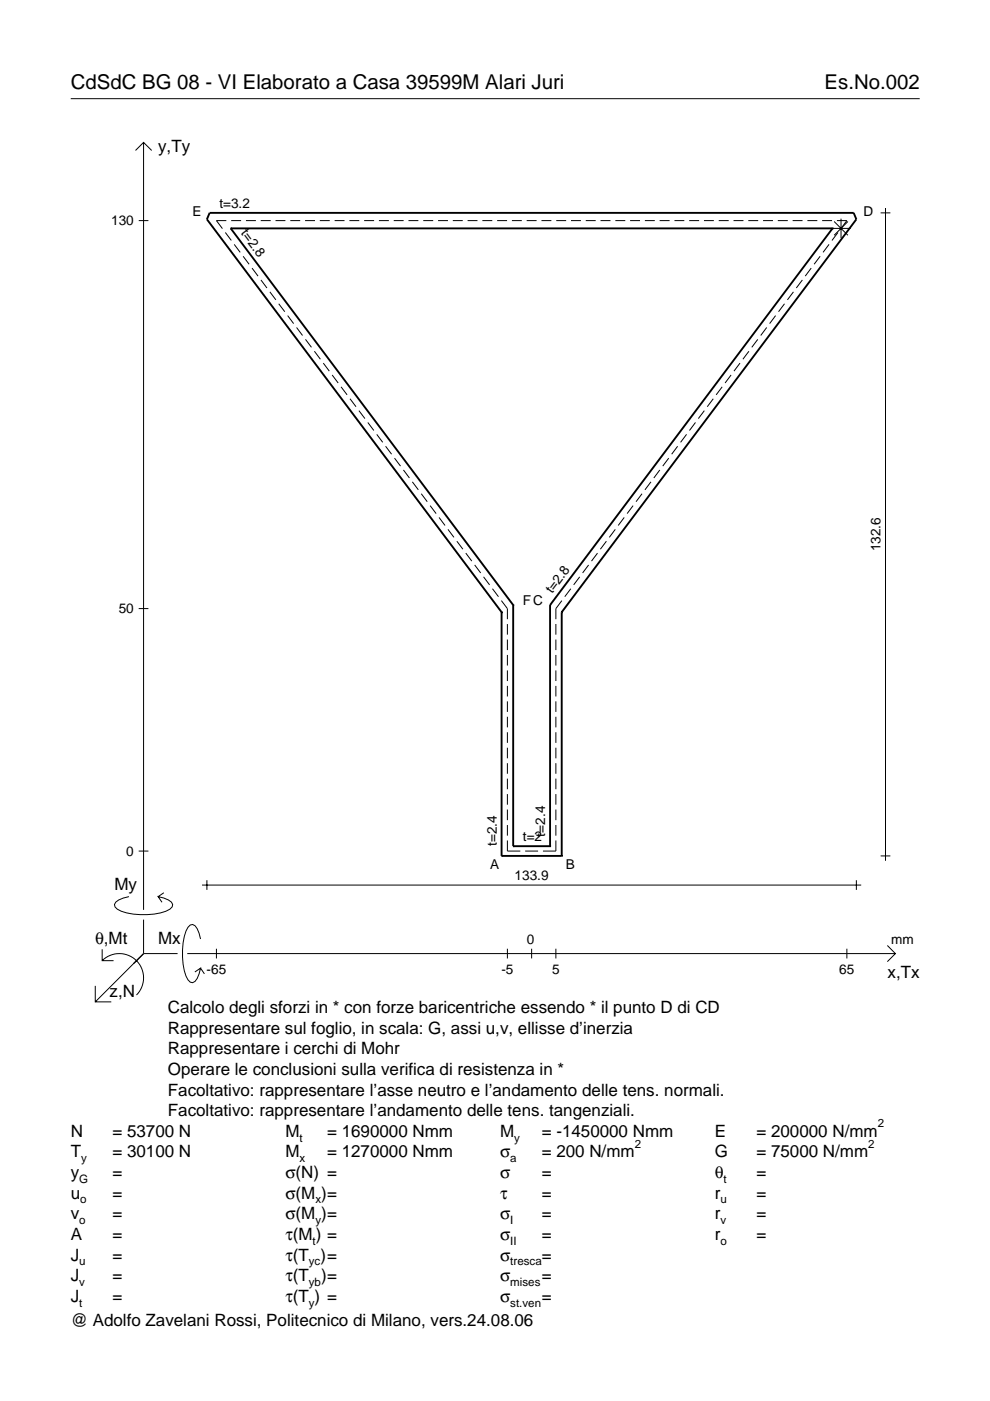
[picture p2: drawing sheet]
<svg xmlns="http://www.w3.org/2000/svg" width="210mm" height="297mm" viewBox="0 0 210 297" stroke-linecap="round" stroke-linejoin="round" font-family="sans-serif">
<g fill="none" stroke="#000" stroke-width=".21">
<path d="M15 20.9h180M28.7 31.9l1.7-1.7 1.8 1.7M30.4 30.2v162.7M29.4 46.8h2.1M47.8 49.3l1.2 1.7M48 46.8h-2.1l1.3 1.7M49 46.8h2.1M49.7 51.8l1.2 1.7M51.5 54.3l1.3 1.7M52.1 46.8h2.2M53.4 56.8l1.3 1.7M55.3 46.8h2.1"/>
<path d="M55.3 59.4l1.3 1.7M58.4 46.8h2.1M61.5 46.8h2.1M64.7 46.8h2.1M67.8 46.8h2.1M70.9 46.8h2.1M74.1 46.8h2.1M77.2 46.8h2.1M80.3 46.8h2.1M83.5 46.8h2.1M86.6 46.8h2.1M89.7 46.8h2.1"/>
<path d="M92.9 46.8h2.1M96 46.8h2.1M99.1 46.8h2.1M102.3 46.8h2.1M105.4 46.8h2.1M108.5 46.8h2.1M111.7 46.8h2.1M114.8 46.8h2.1M117.9 46.8h2.1M121.1 46.8h2.1M124.2 46.8h2.1M127.3 46.8h2.1"/>
<path d="M130.5 46.8h2.1M133.6 46.8h2.1M136.7 46.8h2.1M139.9 46.8h2.1M143 46.8h2.1M146.1 46.8h2.1M149.3 46.8h2.1M152.4 46.8h2.1M155.5 46.8h2.1M158.7 46.8h2.1M161.8 46.8h2.1M164.9 46.8h2.1"/>
<path d="M168.1 46.8h2.1M170.1 59.4l-1.3 1.7M171.2 46.8h2.1M172 56.8l-1.3 1.7M173.9 54.3l-1.3 1.7M174.3 46.8h2.1M175.8 51.8l-1.3 1.7M176.3 48.4h4.1M176.9 47l2.9 2.9M177.4 46.8h2.2l-1.3 1.7M177.7 49.3l-1.3 1.7M178.3 46.4v4.1"/>
<path d="M179.8 47l-2.9 2.9M186.7 45.1h2.1M187.7 44.1v138.4M57.2 61.9l1.3 1.7M59.1 64.4l1.3 1.7M61 66.9l1.3 1.7M62.9 69.4l1.2 1.7M64.8 72l1.2 1.6M66.7 74.5l1.2 1.7M68.5 77l1.3 1.7M70.4 79.5l1.3 1.7M155 79.5l-1.3 1.7"/>
<path d="M156.9 77l-1.3 1.7M158.8 74.5l-1.3 1.7M160.7 72l-1.3 1.6M162.6 69.4l-1.3 1.7M164.4 66.9l-1.2 1.7M166.3 64.4l-1.2 1.7M168.2 61.9l-1.2 1.7M72.3 82l1.3 1.7M74.2 84.5l1.3 1.7M76.1 87.1l1.3 1.7M78 89.6l1.3 1.7M79.9 92.1l1.2 1.7"/>
<path d="M81.8 94.6l1.2 1.7M83.6 97.1l1.3 1.7M85.5 99.6l1.3 1.7M139.9 99.6l-1.3 1.7M141.8 97.1l-1.3 1.7M143.7 94.6l-1.3 1.7M145.6 92.1l-1.3 1.7M147.5 89.6l-1.3 1.7M149.3 87.1l-1.2 1.7M151.2 84.5l-1.2 1.7M153.1 82l-1.3 1.7M87.4 102.2l1.3 1.7"/>
<path d="M89.3 104.7l1.3 1.7M91.2 107.2l1.3 1.7M93.1 109.7l1.3 1.7M95 112.2l1.2 1.7M96.9 114.8l1.2 1.6M98.8 117.3l1.2 1.7M100.6 119.8l1.3 1.7M124.8 119.8l-1.3 1.7M126.7 117.3l-1.3 1.7M128.6 114.8l-1.3 1.6M130.5 112.2l-1.3 1.7M132.3 109.7l-1.2 1.7"/>
<path d="M134.2 107.2l-1.2 1.7M136.1 104.7l-1.2 1.7M138 102.2l-1.3 1.7M29.4 129h2.1M102.5 122.3l1.3 1.7M104.4 124.8l1.3 1.7M106.3 127.3l1.3 1.7v2.3M107.6 132.3v2.3M107.6 135.6v2.2M107.6 138.9v2.2M117.9 132.3v2.3M117.9 135.6v2.2"/>
<path d="M117.9 138.9v2.2M119.1 127.3l-1.2 1.7v2.3M121 124.8l-1.3 1.7M122.9 122.3l-1.3 1.7M107.6 142.1v2.3M107.6 145.4v2.3M107.6 148.7v2.2M107.6 152v2.2M107.6 155.3v2.2M107.6 158.5v2.3M117.9 142.1v2.3M117.9 145.4v2.3"/>
<path d="M117.9 148.7v2.2M117.9 152v2.2M117.9 155.3v2.2M117.9 158.5v2.3M107.6 178.2v2.2h2.7M107.6 161.8v2.3M107.6 165.1v2.2M107.6 168.4v2.2M107.6 171.6v2.3M107.6 174.9v2.3M117.9 178.2v2.2h-2.8M117.9 161.8v2.3"/>
<path d="M117.9 165.1v2.2M117.9 168.4v2.2M117.9 171.6v2.3M117.9 174.9v2.3M27.3 190.1a3.6 3.6 0 0 0-3 1.7l.1 .5a5.7 5.7 0 0 0 3.8 1.5 13.3 13.3 0 0 0 7.8-1l.5-.5 .1-.5a3.6 3.6 0 0 0-3.1-1.7l.8 1.2M29.4 180.4h2.1M30.4 195v7.2M34.7 189.3l-1.2 .8M42.5 199.1a3.6 3.6 0 0 0-1.7-3.1l-.5 .1a5.7 5.7 0 0 0-1.5 3.8 13.3 13.3 0 0 0 1 7.8l.5 .5 .5 .2a3.6 3.6 0 0 0 1.7-3.1l-1.2 .8M42.8 187.7h139.8M43.9 186.6v2.1M111.3 180.4h2.8"/>
<path d="M181.6 186.6v2.1M186.7 181.5h2.1M20.2 209v3.4h3.4M21.7 203.7a5.1 5.1 0 0 1 7.2 0 5.1 5.1 0 0 1 0 7.3M21.7 201.3v2.4h2.4M30.4 202.2l-10.2 10.2M30.4 202.2l-2 2M30.4 202.2h7.2M39.7 202.2h150.1M42.5 205.3l.8 1.2M45.9 201.2v2M107.6 201.2v2"/>
<path d="M112.7 201.2v2M117.9 201.2v2M179.6 201.2v2M188.1 200.5l1.7 1.7-1.7 1.7"/>
</g>
<g fill="none" stroke="#000" stroke-width=".4">
<path d="M48.9 48.4h.1M48.9 48.4h127.6M48.9 48.4l59.9 79.9M176.5 48.4h.1M176.5 48.4l-59.9 79.9M106.3 129.8h.1M106.3 129.8l-62.4-83.3 .5-1.4h136.6l.6 1.4-62.5 83.3M106.3 129.8v51.7M108.8 128.3h.1M108.8 128.3v51.1M116.6 128.3h.1M116.6 128.3v51.1"/>
<path d="M119.1 129.8h.1M119.1 129.8v51.7M108.8 179.4h.1M108.8 179.4h7.8M116.6 179.4h.1M106.3 181.5h.1M106.3 181.5h12.8M119.1 181.5h.1"/>
</g>
<g font-size="4.3">
<text x="15" y="18.9">CdSdC BG 08 - VI Elaborato a Casa 39599M Alari Juri</text>
<text x="174.8" y="18.9">Es.No.002</text>
</g>
<g font-size="3.6">
<text x="33.5" y="32.3">y,Ty</text>
<text x="24.3" y="188.8">My</text>
<text x="20.1" y="200.1">θ,Mt</text>
<text x="33.5" y="200.1">Mx</text>
<text x="188.2" y="207.3">x,Tx</text>
<text x="23.2" y="211.4">z,N</text>
<text x="35.6" y="214.8">Calcolo degli sforzi in * con forze baricentriche essendo * il punto D di CD</text>
<text x="35.6" y="219.2">Rappresentare sul foglio, in scala: G, assi u,v, ellisse d’inerzia</text>
<text x="35.6" y="223.5">Rappresentare i cerchi di Mohr</text>
<text x="35.6" y="227.9">Operare le conclusioni sulla verifica di resistenza in *</text>
<text x="35.6" y="232.3">Facoltativo: rappresentare l’asse neutro e l’andamento delle tens. normali.</text>
<text x="35.6" y="236.7">Facoltativo: rappresentare l’andamento delle tens. tangenziali.</text>
<text x="15" y="241">N</text>
<text x="15" y="245.4">T</text>
<text x="23.8" y="245.4">= 30100 N</text>
<text x="23.8" y="241">= 53700 N</text>
<text x="60.5" y="241">M</text>
<text x="60.5" y="245.4">M</text>
<text x="69.3" y="241">= 1690000 Nmm</text>
<text x="69.3" y="245.4">= 1270000 Nmm</text>
<text x="106" y="245.4">σ</text>
<text x="106" y="241">M</text>
<text x="114.9" y="241">= -1450000 Nmm</text>
<text x="114.9" y="245.4">= 200 N/mm</text>
<text x="151.5" y="241">E</text>
<text x="151.5" y="245.4">G</text>
<text x="160.4" y="241">= 200000 N/mm</text>
<text x="160.4" y="245.4">= 75000 N/mm</text>
<text x="15" y="249.8">y</text>
<text x="23.8" y="249.8">=</text>
<text x="60.5" y="249.8">σ(N) =</text>
<text x="106" y="249.8">σ</text>
<text x="114.9" y="249.8">=</text>
<text x="151.5" y="249.8">θ</text>
<text x="160.4" y="249.8">=</text>
<text x="15" y="254.2">u</text>
<text x="23.8" y="254.2">=</text>
<text x="60.5" y="254.2">σ(M )=</text>
<text x="106" y="254.2">τ</text>
<text x="114.9" y="254.2">=</text>
<text x="151.5" y="254.2">r</text>
<text x="160.4" y="254.2">=</text>
<text x="15" y="258.5">v</text>
<text x="15" y="262.9">A</text>
<text x="23.8" y="262.9">=</text>
<text x="23.8" y="258.5">=</text>
<text x="60.5" y="258.5">σ(M )=</text>
<text x="60.5" y="262.9">τ(M ) =</text>
<text x="106" y="262.9">σ</text>
<text x="106" y="258.5">σ</text>
<text x="114.9" y="258.5">=</text>
<text x="114.9" y="262.9">=</text>
<text x="151.5" y="258.5">r</text>
<text x="151.5" y="262.9">r</text>
<text x="160.4" y="258.5">=</text>
<text x="160.4" y="262.9">=</text>
<text x="15" y="267.3">J</text>
<text x="23.8" y="267.3">=</text>
<text x="60.5" y="267.3">τ(T )=</text>
<text x="106" y="267.3">σ</text>
<text x="114.9" y="267.3">=</text>
<text x="15" y="271.7">J</text>
<text x="23.8" y="271.7">=</text>
<text x="60.5" y="271.7">τ(T</text>
<text x="68.1" y="271.7">)=</text>
<text x="106" y="271.7">σ</text>
<text x="114.9" y="271.7">=</text>
<text x="15" y="281.2">@ Adolfo Zavelani Rossi, Politecnico di Milano, vers.24.08.06</text>
<text x="15" y="276">J</text>
<text x="23.8" y="276">=</text>
<text x="60.5" y="276">τ(T ) =</text>
<text x="106" y="276">σ</text>
<text x="114.9" y="276">=</text>
</g>
<g font-size="2.9">
<text x="23.6" y="47.8">130</text>
<text x="40.8" y="45.9">E</text>
<text x="46.5" y="44.1">t=3.2</text>
<text x="183.1" y="45.9">D</text>
<text x="51" y="49.5" transform="rotate(53 51 49.5)">t=2.8</text>
<text x="186.7" y="116.9" transform="rotate(-90 186.7 116.9)">132.6</text>
<text x="25.2" y="130">50</text>
<text x="110.9" y="128.3">FC</text>
<text x="117" y="126" transform="rotate(-53 117 126)">t=2.8</text>
<text x="105.3" y="179.4" transform="rotate(-90 105.3 179.4)">t=2.4</text>
<text x="110.9" y="178.4">t=2</text>
<text x="115.6" y="177.4" transform="rotate(-90 115.6 177.4)">t=2.4</text>
<text x="26.8" y="181.4">0</text>
<text x="103.9" y="184.2">A</text>
<text x="120" y="184.2">B</text>
<text x="109.1" y="186.6">133.9</text>
<text x="111.7" y="200.1">0</text>
<text x="189" y="200.1">mm</text>
<text x="43.8" y="206.6">-65</text>
<text x="106.3" y="206.6">-5</text>
<text x="117.1" y="206.6">5</text>
<text x="178" y="206.6">65</text>
</g>
<g font-size="2.4">
<text x="186.1" y="239">2</text>
<text x="63.5" y="242">t</text>
<text x="109" y="242">y</text>
<text x="134.6" y="243.4">2</text>
<text x="184.1" y="243.4">2</text>
<text x="16.8" y="250.8">G</text>
<text x="17.2" y="246.4">y</text>
<text x="63.5" y="246.4">x</text>
<text x="108.2" y="246.4">a</text>
<text x="153.4" y="250.8">t</text>
<text x="17" y="255.2">o</text>
<text x="66.9" y="255.2">x</text>
<text x="152.7" y="255.2">u</text>
<text x="16.8" y="259.5">o</text>
<text x="66.3" y="263.9">t</text>
<text x="66.9" y="259.5">y</text>
<text x="108.2" y="259.5">I</text>
<text x="108.2" y="263.9">II</text>
<text x="152.7" y="259.5">v</text>
<text x="152.7" y="263.9">o</text>
<text x="16.8" y="268.3">u</text>
<text x="65.5" y="268.3">yc</text>
<text x="108.2" y="268.3">tresca</text>
<text x="16.8" y="272.7">v</text>
<text x="65.5" y="272.7">yb</text>
<text x="108.2" y="272.7">mises</text>
<text x="16.8" y="277">t</text>
<text x="65.5" y="277">y</text>
<text x="108.2" y="277">st.ven</text>
</g>
</svg>
